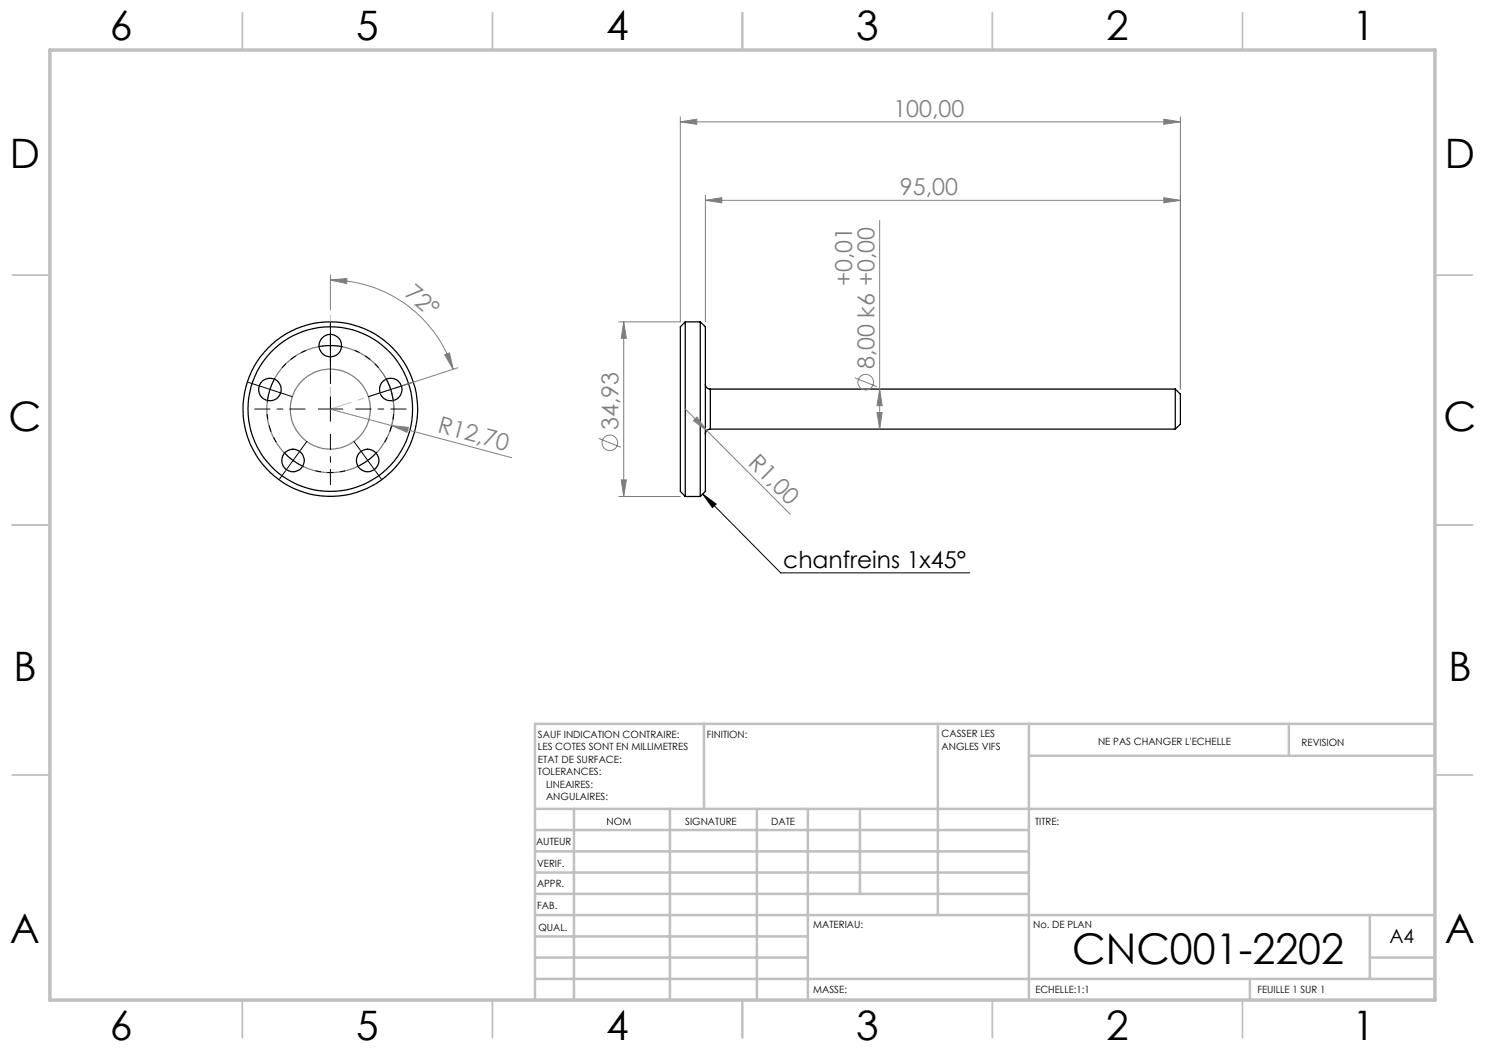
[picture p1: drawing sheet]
<svg xmlns="http://www.w3.org/2000/svg" width="297mm" height="210mm" viewBox="0 0 297 210" stroke-linecap="round" stroke-linejoin="round" font-family="sans-serif">
<g fill="none" stroke="#000" stroke-width=".25">
<path d="M137.1 64.4l-1 1v32.9l1 1M137.1 64.4v34.9M137.1 64.4h3M140.1 64.4v34.9M140.1 64.4l1 1v32.9l-1 1M141.1 76.8a.96 .96 0 0 0 1 1M142.1 77.8v8M142.1 77.8h93M235.1 77.8v8M235.1 77.8l1 1v6l-1 1M137.1 99.3h3M142.1 85.8a.96 .96 0 0 0-1 1"/>
<path d="M142.1 85.8h93"/>
<circle cx="54" cy="77.9" r="2.25"/>
<circle cx="66.1" cy="69.1" r="2.25"/>
<circle cx="78.1" cy="77.9" r="2.25"/>
<circle cx="58.6" cy="92.1" r="2.25"/>
<circle cx="66.1" cy="81.8" r="16.5"/>
<circle cx="66.1" cy="81.8" r="17.5"/>
<circle cx="73.5" cy="92.1" r="2.25"/>
</g>
<g fill="none" stroke="#808080" stroke-width=".2">
<path d="M136.1 24.4l3.2-.6v1.1zM136.1 23.4v41h-12.3M136.1 24.4h100M141.1 39v25.4M232.8 39.5l3.3 .6-3.3 .5zM232.8 23.8l3.3 .6-3.3 .5zM236.1 23.4v54.4M66.1 56l3.3-.3-.1 1zM66.1 56a25.7 25.7 0 0 1 24.5 17.8M66.1 55v7M141.1 40.1l3.3-.6v1.1zM141.1 40.1h95"/>
<path d="M175.9 44.1v41.7M76.5 74.6a12.8 12.8 0 0 1 1.5 11.5M88.9 71l1-.4 .7 3.2zM91.6 73.5l-12.5 4.1M124.7 64.4l.6 3.3h-1.1zM124.7 64.4v34.9M170.9 75.6l4.5 1.7M175.9 77.8l.5 3.3h-1zM66.1 81.8l12.2 3.3M78.3 85.1l3.4 .4-.3 1zM78.3 85.1l24 6.4M119.7 87.7l4.5 1.8"/>
<path d="M123.8 99.3h12.3M124.2 96h1.1l-.6 3.3zM136.9 81.6l4.5 4.5M139.4 83.4l2 2.7-2.7-2zM141.4 86.1l16.6 16.8M175.4 82.5h1l-.5 3.3z"/>
<circle cx="173.1" cy="76.4" r="1.55"/>
<circle cx="122" cy="88.6" r="1.56"/>
</g>
<path d="M77.2 75.6l.9 2.3M78.1 77.9l.6 2.5M78.1 77.9l-2.3 .8M80.5 77.1l-2.4 .8M140.5 98.8l2.7 2-.7 .7zM140.5 98.8l15.6 15.8h37.9" fill="none" stroke="#000" stroke-width=".2"/>
<g fill="none" stroke="#808080" stroke-width=".25">
<circle cx="66" cy="81.8" r="12.7"/>
<circle cx="66.1" cy="81.8" r="8"/>
</g>
<g fill="none" stroke="#000" stroke-width=".2" stroke-dasharray="30.5 1.3 1.3 1.3" stroke-linecap="butt">
<path d="M51.6 77.1l-2.1-.7M54 77.9l-.5 2.4M54 77.9l1-2.3M54 77.9l-2.4-.8M54 77.9l2.4 .8M56.4 78.7l2.1 .7M66.1 69.1l-2.5 .3M66.1 69.1l2.5 .3M66.1 69.1v-2.5M66.1 69.1v2.5M66.1 66.6v-2.2M66.1 71.6v2.3"/>
<path d="M75.8 78.7l-2.2 .7M80.5 77.1l2.2-.7M57.1 94.1l-1.3 1.8M58.6 92.1l2.2 1.2M58.6 92.1l-1.8-1.7M58.6 92.1l-1.5 2M58.6 92.1l1.5-2M60.1 90.1l1.3-1.9M66.1 81.8v-2.5M66.1 81.8h-2.5M66.1 81.8v2.5M66.1 81.8h2.5"/>
<path d="M72.1 90.1l-1.3-1.9M73.5 92.1l1.9-1.7M73.5 92.1l-2.1 1.2M73.5 92.1l1.5 2M73.5 92.1l-1.4-2M75 94.1l1.3 1.8"/>
</g>
<path d="M61.2 70.1a12.7 12.7 0 0 0-4.8 3.5M75.7 73.6a12.7 12.7 0 0 0-4.7-3.5M53.4 82.8a12.7 12.7 0 0 0 1.8 5.6M63.1 94.2a12.7 12.7 0 0 0 5.9 0M76.9 88.4a12.7 12.7 0 0 0 1.8-5.6" fill="none" stroke="#000" stroke-width=".2" stroke-dasharray="30.5 1.3 1.3 1.3" stroke-dashoffset="29.4" stroke-linecap="butt"/>
<path d="M66.1 69.1v12.7M66.1 81.8l12.1-3.9" fill="none" stroke="#c0c0c0" stroke-width=".2" stroke-dasharray="30.5 1.3 1.3 1.3" stroke-dashoffset="26" stroke-linecap="butt"/>
<path d="M66.1 65.3v-1M66.1 64.3v-1.3" fill="none" stroke="#c0c0c0" stroke-width=".2" stroke-dasharray="30.5 1.3 1.3 1.3" stroke-linecap="butt"/>
<path d="M66.1 76.8v-10.2M61.1 81.8h-10.2M66.1 86.8v10.2M71.1 81.8h10.2" fill="none" stroke="#000" stroke-width=".2" stroke-dasharray="30.5 1.3 1.3 1.3" stroke-dashoffset="27.3" stroke-linecap="butt"/>
<g fill="none" stroke="#c0c0c0" stroke-width=".35">
<path d="M48.5 2.5v7.5M98.5 2.5v7.5M148.5 2.5v7.5M198.5 2.5v7.5M248.5 2.5v7.5M2.5 55h7.5M287 55h7.5M2.5 105h7.5M287 105h7.5M2.5 155h7.5M287 155h7.5M48.5 200v7.5"/>
<path d="M98.5 200v7.5M148.5 200v7.5M198.5 200v7.5M248.5 200v7.5"/>
</g>
<g fill="none" stroke="#c0c0c0" stroke-width=".5">
<path d="M140.8 144.8v17M187.6 144.8v38.2M205.8 144.8v55.2M205.8 151.2h81.2M257.8 144.8v6.4M287 144.8h-180v55.2M107 161.8h180M107 178.8h98.8M107 174.5h98.8M107 170.3h98.8M107 166h98.8M114.8 161.8v38.2"/>
<path d="M134 161.8v38.2M151.4 161.8v38.2M161.6 161.8v38.2M172 161.8v17M107 195.8h180M107 191.5h54.6M107 187.3h54.6M107 183h180M250 195.8v4.2M274 191.5h13M274 183v12.8"/>
</g>
<path d="M10 10h277v190h-277z" fill="none" stroke="#c0c0c0" stroke-width=".7"/>
<path d="M140.5 98.8l2.7 2-.7 .7z" fill="#000"/>
<g fill="#808080">
<path d="M139.4 83.4l2 2.7-2.7-2z"/>
<path d="M78.3 85.1l3.4 .4-.3 1z"/>
<path d="M141.1 40.1l3.3-.6v1.1zM232.8 39.5l3.3 .6-3.3 .5z"/>
<path d="M232.8 23.8l3.3 .6-3.3 .5zM136.1 24.4l3.2-.6v1.1z"/>
<path d="M175.4 82.5h1l-.5 3.3zM175.9 77.8l.5 3.3h-1z"/>
<path d="M124.7 64.4l.6 3.3h-1.1zM124.2 96h1.1l-.6 3.3z"/>
<path d="M88.9 71l1-.4 .7 3.2zM66.1 56l3.3-.3-.1 1z"/>
</g>
<text font-size="8.5" x="214.4" y="192.7">CNC001-2202</text>
<g font-size="8.1">
<text x="22" y="8">6</text>
<text x="71.2" y="8">5</text>
<text x="121.2" y="8">4</text>
<text x="171.3" y="8">3</text>
<text x="221.3" y="8">2</text>
<text x="270.5" y="8">1</text>
<text x="2" y="33.6">D</text>
<text x="289" y="33.6">D</text>
<text x="1.7" y="86.1">C</text>
<text x="288.7" y="86.1">C</text>
<text x="2.7" y="136.1">B</text>
<text x="289.7" y="136.1">B</text>
<text x="2" y="188.6">A</text>
<text x="289" y="188.6">A</text>
<text x="22" y="208">6</text>
<text x="71.2" y="208">5</text>
<text x="121.2" y="208">4</text>
<text x="171.3" y="208">3</text>
<text x="221.3" y="208">2</text>
<text x="270.5" y="208">1</text>
</g>
<g font-size="4.7" fill="#808080">
<text x="178.7" y="23.3">100,00</text>
<text x="180" y="39">95,00</text>
<text x="80.7" y="59.1" transform="rotate(40 80.7 59.1)">72°</text>
<text x="170.4" y="57.3" transform="rotate(-90 170.4 57.3)">+0,01</text>
<text x="174.9" y="73.8" transform="rotate(-90 174.9 73.8)">8,00 k6 +0,00</text>
<text x="87.4" y="86.5" transform="rotate(15 87.4 86.5)">R12,70</text>
<text x="123.7" y="86" transform="rotate(-90 123.7 86)">34,93</text>
<text x="149.5" y="92.8" transform="rotate(45 149.5 92.8)">R1,00</text>
</g>
<text font-size="4.7" x="156.7" y="113.5">chanfreins 1x45°</text>
<text font-size="3.9" x="277.9" y="188.5">A4</text>
<g font-size="2">
<text x="107.6" y="147.6">SAUF INDICATION CONTRAIRE:</text>
<text x="141.4" y="147.6">FINITION:</text>
<text x="188.3" y="147.5">CASSER LES</text>
<text x="188.3" y="150">ANGLES VIFS</text>
<text x="219.6" y="149">NE PAS CHANGER L'ECHELLE</text>
<text x="260.3" y="149.2">REVISION</text>
<text x="107.6" y="150.1">LES COTES SONT EN MILLIMETRES</text>
<text x="107.6" y="152.6">ETAT DE SURFACE:</text>
<text x="107.6" y="155.1">TOLERANCES:</text>
<text x="109.2" y="157.6">LINEAIRES:</text>
<text x="109.2" y="160.1">ANGULAIRES:</text>
<text x="121.3" y="165">NOM</text>
<text x="137" y="164.9">SIGNATURE</text>
<text x="154.2" y="164.9">DATE</text>
<text x="207" y="164.9">TITRE:</text>
<text x="107.2" y="169.1">AUTEUR</text>
<text x="107.4" y="173.3">VERIF.</text>
<text x="107.4" y="177.4">APPR.</text>
<text x="107.5" y="181.8">FAB.</text>
<text x="162.7" y="185.5">MATERIAU:</text>
<text x="206.6" y="185.5">No. DE PLAN</text>
<text x="107.7" y="186.1">QUAL.</text>
<text x="162.6" y="198.5">MASSE:</text>
<text x="207.1" y="198.6">ECHELLE:1:1</text>
<text x="251.5" y="198.6">FEUILLE 1 SUR 1</text>
</g>
</svg>
